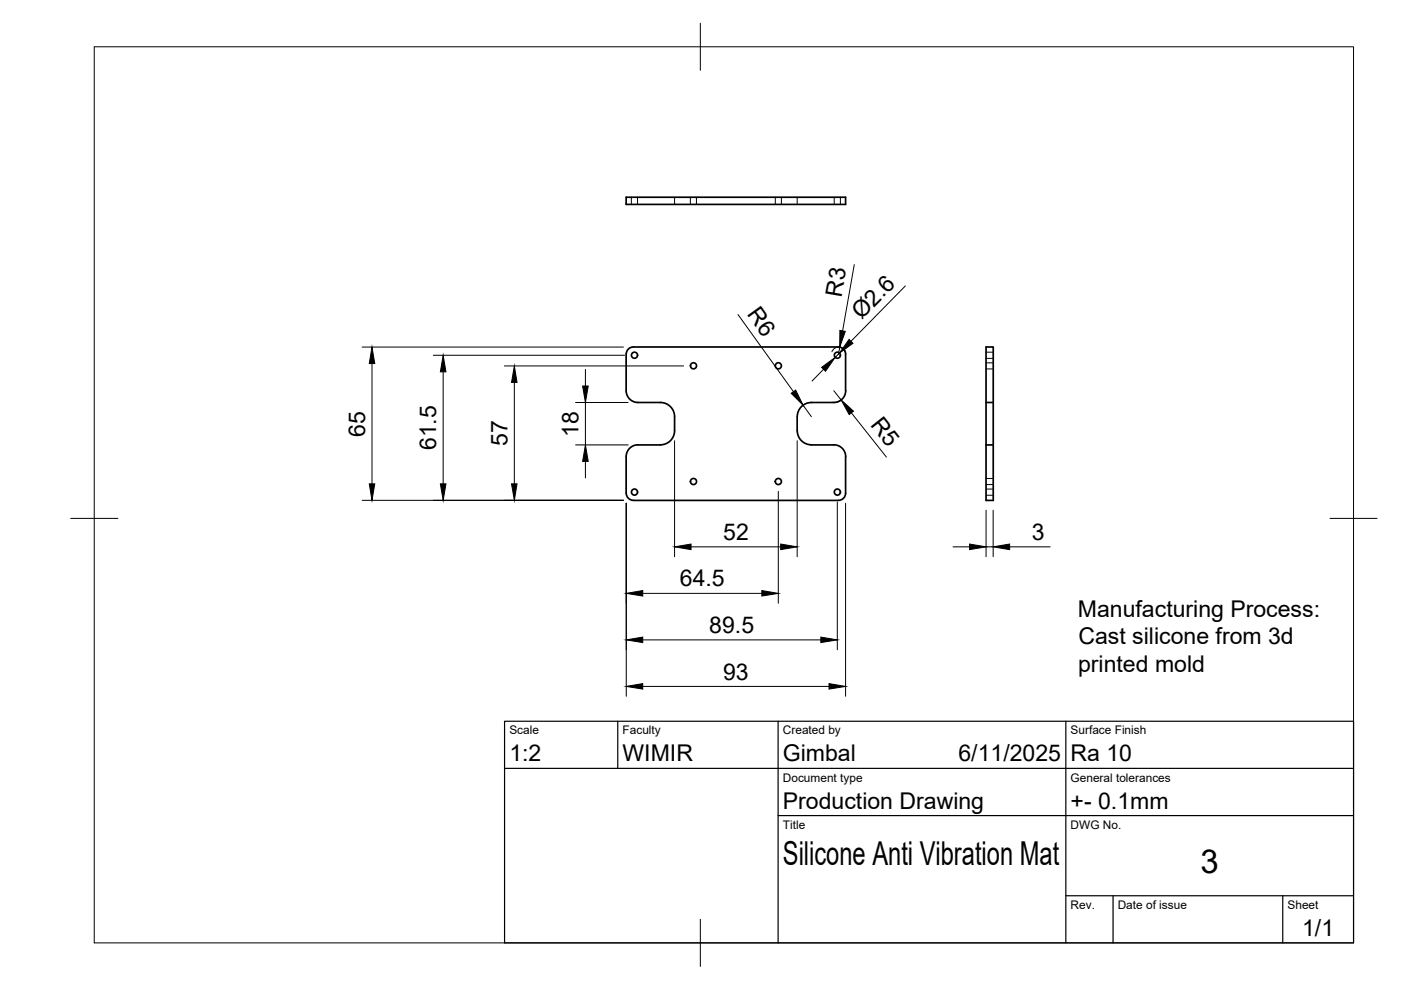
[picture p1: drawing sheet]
<svg xmlns="http://www.w3.org/2000/svg" width="297mm" height="210mm" viewBox="0 0 297 210" stroke-linecap="round" stroke-linejoin="round" font-family="sans-serif">
<!-- layer: Visible -->
<g fill="none" stroke="#000" stroke-width=".36">
<path d="M132.8 41.8h46.5v1.5h-46.5zM209.1 73.6h1.5v32.5h-1.5zM135.3 94.3h4.7M135.3 94.3a2.51 2.51 0 0 0-2.5 2.5v7.8a1.54 1.54 0 0 0 1.5 1.5M143 88.3v3a2.99 2.99 0 0 1-3 3M169 88.3v3a2.99 2.99 0 0 0 3 3M172 94.3h4.8M172 85.3a2.99 2.99 0 0 0-3 3M176.8 94.3a2.51 2.51 0 0 1 2.5 2.5M179.3 82.8v-7.7a1.49 1.49 0 0 0-1.5-1.5h-43.5a1.49 1.49 0 0 0-1.5 1.5v7.7a2.51 2.51 0 0 0 2.5 2.5h4.7a2.99 2.99 0 0 1 3 3M179.3 96.8v7.8a1.49 1.49 0 0 1-1.5 1.5M179.3 82.8a2.51 2.51 0 0 1-2.5 2.5h-4.8"/>
<path d="M209.1 85.3h1.5M209.1 94.3h1.5M134.3 106.1h43.5"/>
<circle cx="134.5" cy="75.3" r=".65"/>
<circle cx="147" cy="77.6" r=".65"/>
<circle cx="165" cy="77.6" r=".65"/>
<circle cx="177.5" cy="75.3" r=".65"/>
<circle cx="134.5" cy="104.3" r=".65"/>
<circle cx="147" cy="102.1" r=".65"/>
<circle cx="165" cy="102.1" r=".65"/>
<circle cx="177.5" cy="104.3" r=".65"/>
</g>
<!-- layer: Hidden -->
<g fill="none" stroke="#000" stroke-width=".21">
<path d="M133.9 41.8v1.5M135.2 41.8v1.5M143 41.8v1.5M146.4 41.8v1.5M147.7 41.8v1.5M164.4 41.8v1.5M165.7 41.8v1.5M169 41.8v1.5M176.9 41.8v1.5M178.2 41.8v1.5M209.1 78.2h1.5M209.1 76.9h1.5"/>
<path d="M209.1 74.7h1.5M209.1 76h1.5M209.1 102.7h1.5M209.1 101.4h1.5M209.1 103.7h1.5M209.1 105h1.5"/>
</g>
<!-- layer: BORDER -->
<path d="M20 9.9h267v190h-267zM148.5 4.9v10M15 109.9h10M282 109.9h10M148.5 194.9v10" fill="none" stroke="#000" stroke-width=".21"/>
<!-- layer: FD_Dimensions -->
<g fill="none" stroke="#000" stroke-width=".21">
<path d="M181.1 56.1l-2.5 14.1M76.8 73.6h55.4M78.9 77.1v25.5M91.9 75.3h40.5M94 78.8v23.8M106.9 77.6h38M124.1 78.3v3.5M156.5 66.7l11.7 16.4M174.6 78.3l-2.4 2.5M176.4 74.6a1.49 1.49 0 0 1 1.6-1 1.49 1.49 0 0 1 1.3 1.5M178 74.9l-.9 .9M178 73.6l-.2 1.5"/>
<path d="M192 60.6l-11.6 11.8M109.1 81.1v21.5M122 94.3h11.2M122 85.3h11.2M124.1 85.3v9M124.1 97.8v3.5M143 93.4v24.6M169 93.4v24.6M170.3 85.9l1.7 2.4M176.8 82.8l1.5 2M178.5 84.7a2.51 2.51 0 0 1-2.1 .6M180.5 87.5l7.4 9.4"/>
<path d="M76.8 106.1h55.4M132.8 106.7v40.9M146.5 115.9h19M165 104.2v23.7M177.5 106.4v31.4M179.3 106.7v40.9M202.1 115.9h3.5M209.1 108.2v9.8M209.1 115.9h1.5M210.6 108.2v9.8M214.1 115.9h8.6M136.3 135.7h37.7"/>
<path d="M136.3 125.8h25.2M136.3 145.5h39.5"/>
</g>
<g fill="#000" stroke="#000" stroke-width=".21">
<path d="M78.9 73.6l.6 3.5h-1.2zM94 75.3l.6 3.5h-1.2zM174.2 77.9l2.9-2.1-2.1 2.9zM178.1 70.1l1.1 .2-1.2 3.3zM180 72l.8 .8-2.8 2.1zM109.1 77.6l.5 3.5h-1.1zM124.1 94.3l.6 3.5h-1.2zM123.5 81.8h1.2l-.6 3.5zM167.7 83.4l1-.7 1.6 3.2zM178.3 84.8l2.7 2.4-1 .7zM78.3 102.6h1.2l-.6 3.5zM93.4 102.6h1.2l-.6 3.5z"/>
<path d="M108.5 102.6h1.1l-.5 3.5zM143 115.9l3.5-.5v1.1zM165.5 115.4l3.5 .5-3.5 .6zM205.6 115.4l3.5 .5-3.5 .6zM210.6 115.9l3.5-.5v1.1zM132.8 135.7l3.5-.6v1.1zM132.8 125.8l3.5-.6v1.2zM161.5 125.2l3.5 .6-3.5 .6zM174 135.1l3.5 .6-3.5 .5zM132.8 145.5l3.5-.6v1.2zM175.8 144.9l3.5 .6-3.5 .6z"/>
</g>
<!-- layer: TITLEBLOCK -->
<path d="M107 152.9h180v47h-180zM131 152.9v10M165 152.9v47M226 152.9v47M107 162.9h180M165 172.9h122M226 189.9h61M236 189.9v10M272 189.9v10" fill="none" stroke="#000" stroke-width=".25"/>
<g font-size="7">
<text x="166" y="183.4">Silicone Anti Vibration Mat</text>
<text x="254.5" y="185.2">3</text>
</g>
<g font-size="4.9">
<text x="178.4" y="63.2" transform="rotate(-80 178.4 63.2)">R3</text>
<text x="158.2" y="66.7" transform="rotate(54 158.2 66.7)">R6</text>
<text x="182.6" y="67.9" transform="rotate(-46 182.6 67.9)">Ø2.6</text>
<text x="77.4" y="92.6" transform="rotate(-90 77.4 92.6)">65</text>
<text x="92.5" y="95.5" transform="rotate(-90 92.5 95.5)">61.5</text>
<text x="107.6" y="94.5" transform="rotate(-90 107.6 94.5)">57</text>
<text x="122.7" y="92.7" transform="rotate(-90 122.7 92.7)">18</text>
<text x="184.4" y="90.2" transform="rotate(52 184.4 90.2)">R5</text>
<text x="153.3" y="114.5">52</text>
<text x="218.8" y="114.5">3</text>
<text x="144.1" y="124.3">64.5</text>
<text x="228.5" y="130.7">Manufacturing Process:</text>
<text x="150.4" y="134.2">89.5</text>
<text x="228.7" y="136.6">Cast silicone from 3d</text>
<text x="228.6" y="142.5">printed mold</text>
<text x="153.3" y="144.1">93</text>
<text x="108" y="161.4">1:2</text>
<text x="132" y="161.4">WIMIR</text>
<text x="166" y="161.4">Gimbal</text>
<text x="203.2" y="161.4">6/11/2025</text>
<text x="227" y="161.4">Ra 10</text>
<text x="166" y="171.4">Production Drawing</text>
<text x="227" y="171.4">+- 0.1mm</text>
<text x="276.1" y="198.6">1/1</text>
</g>
<g font-size="2.5">
<text x="108" y="155.7">Scale</text>
<text x="132" y="155.7">Faculty</text>
<text x="166" y="155.7">Created by</text>
<text x="227" y="155.7">Surface Finish</text>
<text x="166" y="165.7">Document type</text>
<text x="227" y="165.7">General tolerances</text>
<text x="166" y="175.7">Title</text>
<text x="227" y="175.7">DWG No.</text>
<text x="227" y="192.7">Rev.</text>
<text x="237" y="192.7">Date of issue</text>
<text x="273" y="192.7">Sheet</text>
</g>
</svg>
